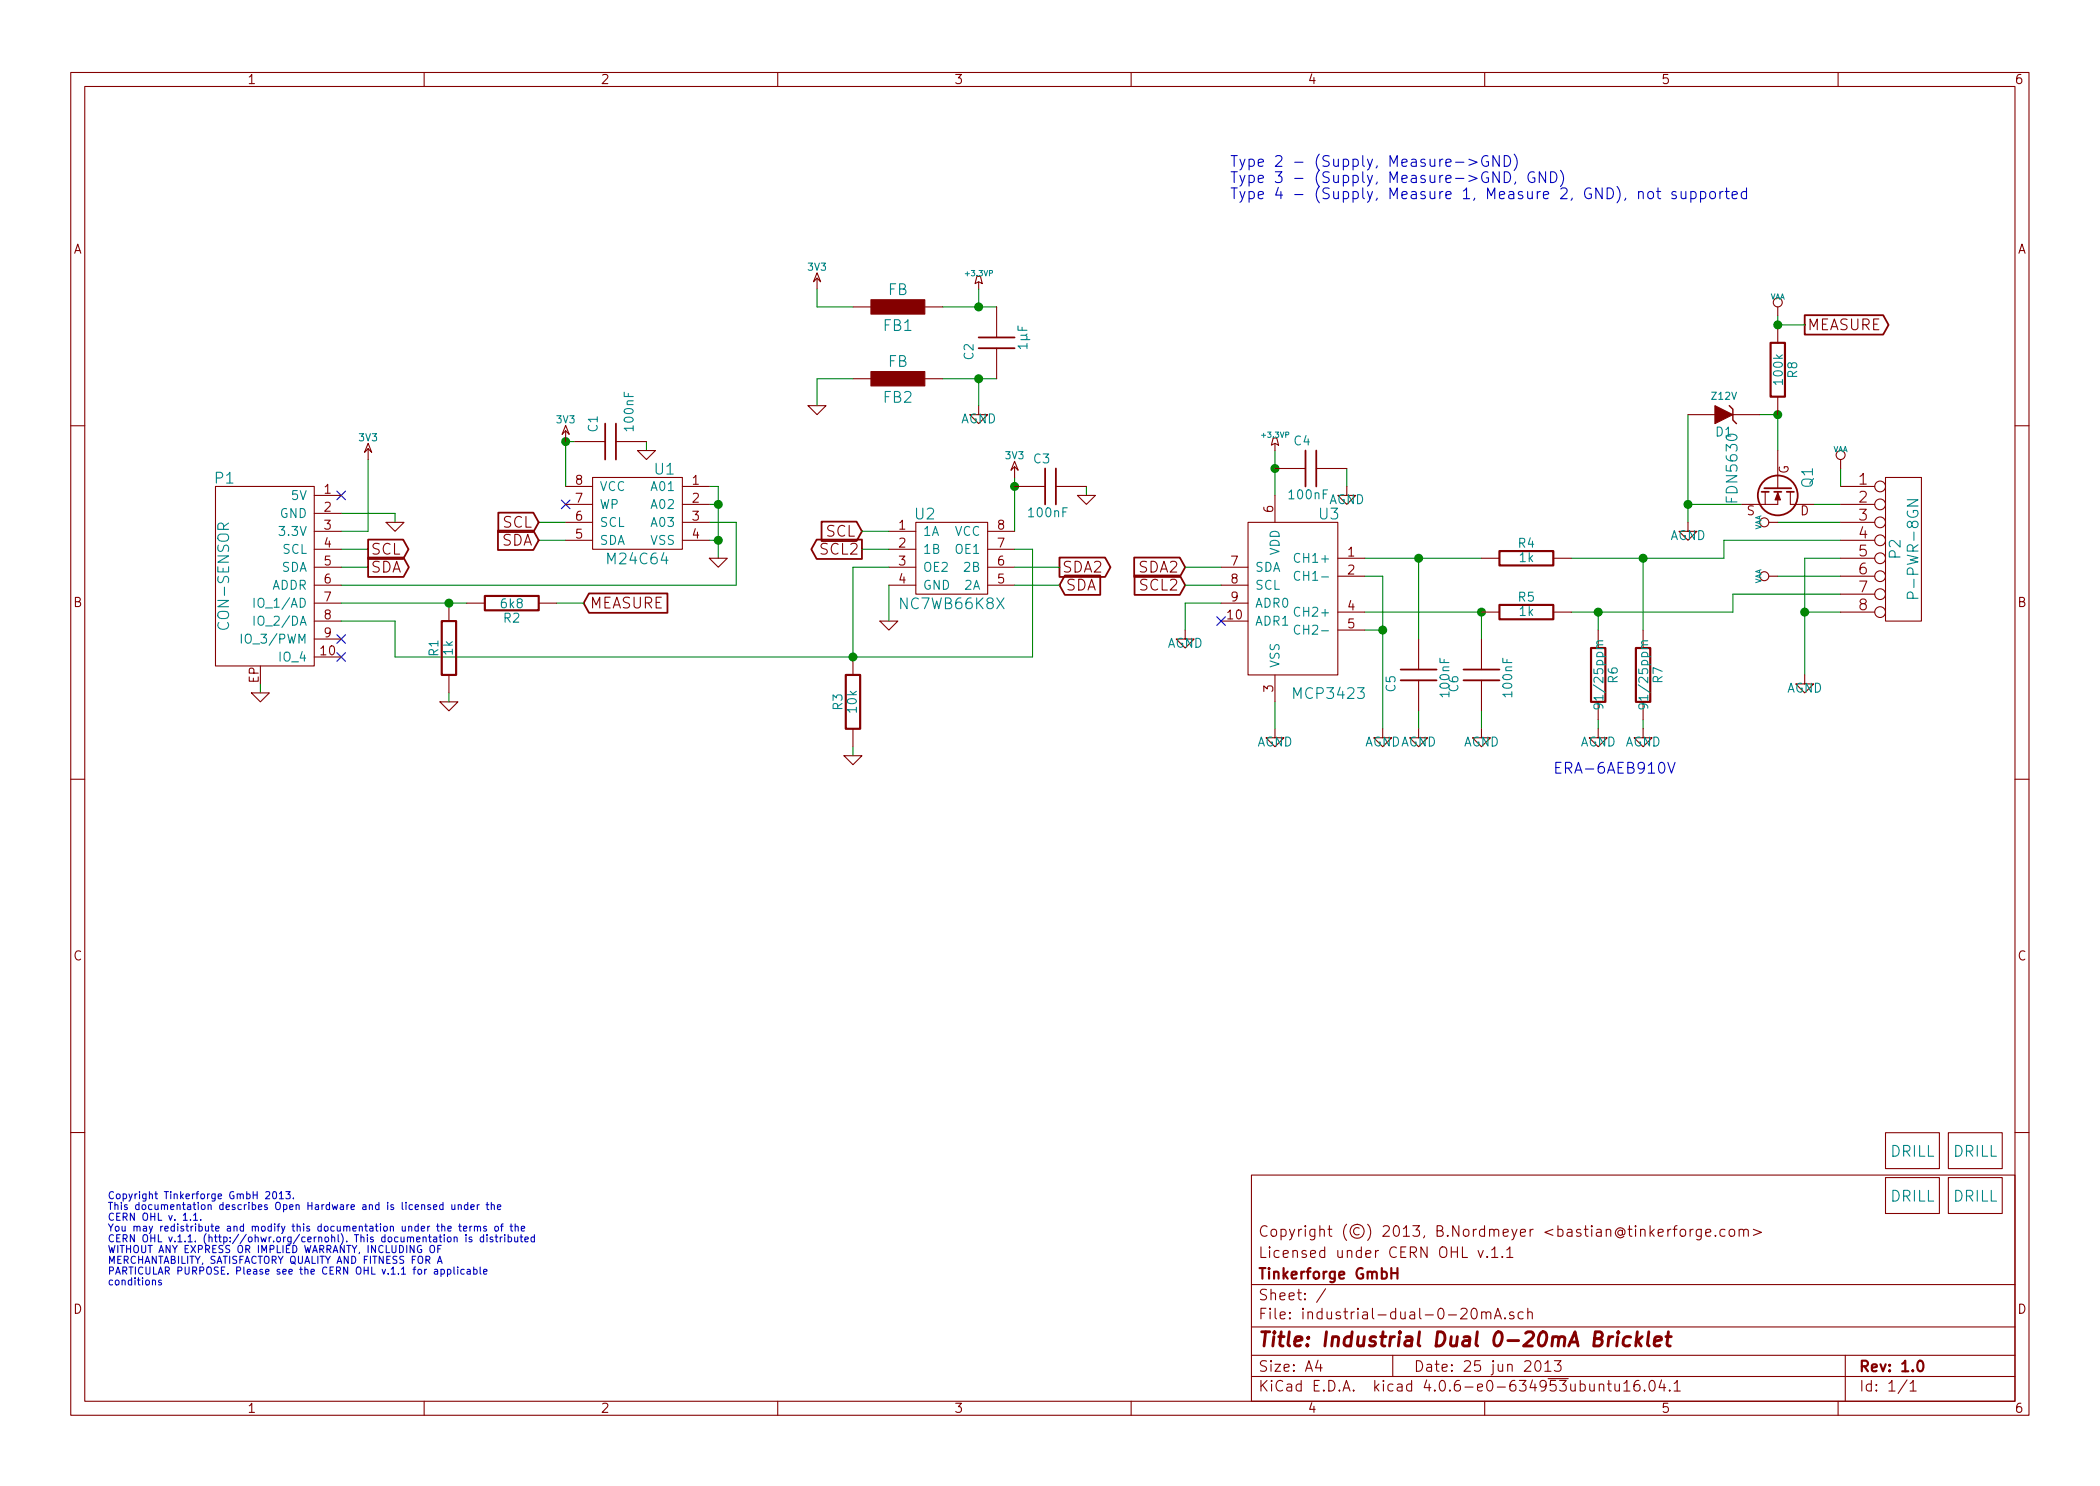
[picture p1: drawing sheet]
EESchema Schematic File Version 2
LIBS:tinkerforge
LIBS:power
LIBS:device
LIBS:transistors
LIBS:conn
LIBS:linear
LIBS:regul
LIBS:74xx
LIBS:cmos4000
LIBS:adc-dac
LIBS:memory
LIBS:xilinx
LIBS:microcontrollers
LIBS:dsp
LIBS:microchip
LIBS:analog_switches
LIBS:motorola
LIBS:texas
LIBS:intel
LIBS:audio
LIBS:interface
LIBS:digital-audio
LIBS:philips
LIBS:display
LIBS:cypress
LIBS:siliconi
LIBS:opto
LIBS:atmel
LIBS:contrib
LIBS:valves
LIBS:industrial-dual-0-20mA-cache
EELAYER 25 0
EELAYER END
$Descr A4 11693 8268
encoding utf-8
Sheet 1 1
Title "Industrial Dual 0-20mA Bricklet"
Date "25 jun 2013"
Rev "1.0"
Comp "Tinkerforge GmbH"
Comment1 "Licensed under CERN OHL v.1.1"
Comment2 "Copyright (©) 2013, B.Nordmeyer <bastian@tinkerforge.com>"
Comment3 ""
Comment4 ""
$EndDescr
Connection ~ 8250 3400
Wire Wire Line
	8250 3550 8250 3400
Connection ~ 7900 3100
Wire Wire Line
	7900 3550 7900 3100
Wire Wire Line
	7900 4050 7900 3950
Wire Wire Line
	8750 3400 9650 3400
Connection ~ 8900 3400
Connection ~ 9150 3100
Wire Wire Line
	9900 2900 10250 2900
Wire Wire Line
	9650 3400 9650 3300
Wire Wire Line
	9650 3300 10250 3300
Connection ~ 10050 3400
Wire Wire Line
	10250 3400 10050 3400
Wire Wire Line
	9150 4050 9150 4000
Wire Wire Line
	8900 3400 8900 3500
Connection ~ 7700 3500
Wire Wire Line
	7600 3500 7700 3500
Connection ~ 9900 2300
Wire Wire Line
	10100 2800 10250 2800
Wire Wire Line
	9400 2800 9700 2800
Wire Wire Line
	9800 2300 9900 2300
Wire Wire Line
	7100 4050 7100 3900
Connection ~ 7100 2600
Wire Wire Line
	7100 2500 7100 2750
Connection ~ 5650 2700
Wire Wire Line
	5650 2650 5650 2950
Wire Wire Line
	6050 2750 6050 2700
Wire Wire Line
	3000 2900 3150 2900
Wire Wire Line
	1900 3050 2050 3050
Wire Wire Line
	1450 3850 1450 3800
Connection ~ 3150 2450
Wire Wire Line
	3200 2450 3150 2450
Connection ~ 4000 2800
Wire Wire Line
	4000 3100 4000 2700
Wire Wire Line
	4000 2700 3950 2700
Wire Wire Line
	4000 3000 3950 3000
Wire Wire Line
	3950 2900 4100 2900
Wire Wire Line
	4100 2900 4100 3250
Wire Wire Line
	4100 3250 1900 3250
Wire Wire Line
	1900 2950 2050 2950
Wire Wire Line
	2050 2950 2050 2550
Wire Wire Line
	3150 2450 3150 2700
Wire Wire Line
	4000 2800 3950 2800
Connection ~ 4000 3000
Wire Wire Line
	3600 2500 3600 2450
Wire Wire Line
	1900 2850 2200 2850
Wire Wire Line
	2200 2850 2200 2900
Wire Wire Line
	2050 3150 1900 3150
Wire Wire Line
	3000 3000 3150 3000
Wire Wire Line
	7500 2700 7500 2600
Wire Wire Line
	10250 2700 10250 2600
Wire Wire Line
	9900 2300 9900 2500
Wire Wire Line
	9900 1800 9900 1750
Wire Wire Line
	9400 2300 9400 2900
Connection ~ 9400 2800
Wire Wire Line
	7600 3200 7700 3200
Wire Wire Line
	7700 3200 7700 4050
Wire Wire Line
	9150 3100 9150 3500
Wire Wire Line
	8900 4050 8900 4000
Wire Wire Line
	9600 3000 9600 3100
Wire Wire Line
	9600 3000 10250 3000
Wire Wire Line
	10250 3100 10050 3100
Wire Wire Line
	10050 3100 10050 3750
Wire Wire Line
	10250 3200 9900 3200
Wire Wire Line
	9600 3100 8750 3100
Wire Wire Line
	8250 4050 8250 3950
Wire Wire Line
	7600 3100 8250 3100
Wire Wire Line
	8250 3400 7600 3400
Wire Wire Line
	6800 3350 6600 3350
Wire Wire Line
	6600 3350 6600 3500
NoConn ~ 1900 3650
NoConn ~ 1900 3550
$Comp
L AGND #PWR01
U 1 1
P 6600 3500
F 0 "#PWR01" H 6600 3500 40  0001 C CNN
F 1 "AGND" H 6600 3430 50  0000 C CNN
F 2 "" H 6600 3500 60  0001 C CNN
F 3 "" H 6600 3500 60  0001 C CNN
	1    6600 3500
	1    0    0    -1  
$EndComp
$Comp
L AGND #PWR02
U 1 1
P 8250 4050
F 0 "#PWR02" H 8250 4050 40  0001 C CNN
F 1 "AGND" H 8250 3980 50  0000 C CNN
F 2 "" H 8250 4050 60  0001 C CNN
F 3 "" H 8250 4050 60  0001 C CNN
	1    8250 4050
	1    0    0    -1  
$EndComp
$Comp
L AGND #PWR03
U 1 1
P 7900 4050
F 0 "#PWR03" H 7900 4050 40  0001 C CNN
F 1 "AGND" H 7900 3980 50  0000 C CNN
F 2 "" H 7900 4050 60  0001 C CNN
F 3 "" H 7900 4050 60  0001 C CNN
	1    7900 4050
	1    0    0    -1  
$EndComp
$Comp
L C C5
U 1 1
P 7900 3750
F 0 "C5" V 8050 3750 50  0000 L CNN
F 1 "100nF" V 7750 3650 50  0000 L CNN
F 2 "0603" H 7900 3750 60  0001 C CNN
F 3 "" H 7900 3750 60  0001 C CNN
	1    7900 3750
	-1   0    0    1   
$EndComp
$Comp
L C C6
U 1 1
P 8250 3750
F 0 "C6" V 8400 3750 50  0000 L CNN
F 1 "100nF" V 8100 3650 50  0000 L CNN
F 2 "0603" H 8250 3750 60  0001 C CNN
F 3 "" H 8250 3750 60  0001 C CNN
	1    8250 3750
	-1   0    0    1   
$EndComp
$Comp
L R R5
U 1 1
P 8500 3400
F 0 "R5" V 8580 3400 50  0000 C CNN
F 1 "1k" V 8500 3400 50  0000 C CNN
F 2 "0603" H 8500 3400 60  0001 C CNN
F 3 "" H 8500 3400 60  0001 C CNN
	1    8500 3400
	0    -1   -1   0   
$EndComp
$Comp
L R R4
U 1 1
P 8500 3100
F 0 "R4" V 8580 3100 50  0000 C CNN
F 1 "1k" V 8500 3100 50  0000 C CNN
F 2 "0603" H 8500 3100 60  0001 C CNN
F 3 "" H 8500 3100 60  0001 C CNN
	1    8500 3100
	0    -1   -1   0   
$EndComp
$Comp
L VAA #PWR04
U 1 1
P 9900 3200
F 0 "#PWR04" H 9900 3260 30  0001 C CNN
F 1 "VAA" H 9900 3310 30  0000 C CNN
F 2 "" H 9900 3200 60  0001 C CNN
F 3 "" H 9900 3200 60  0001 C CNN
	1    9900 3200
	0    -1   -1   0   
$EndComp
$Comp
L AGND #PWR05
U 1 1
P 9150 4050
F 0 "#PWR05" H 9150 4050 40  0001 C CNN
F 1 "AGND" H 9150 3980 50  0000 C CNN
F 2 "" H 9150 4050 60  0001 C CNN
F 3 "" H 9150 4050 60  0001 C CNN
	1    9150 4050
	1    0    0    -1  
$EndComp
$Comp
L AGND #PWR06
U 1 1
P 8900 4050
F 0 "#PWR06" H 8900 4050 40  0001 C CNN
F 1 "AGND" H 8900 3980 50  0000 C CNN
F 2 "" H 8900 4050 60  0001 C CNN
F 3 "" H 8900 4050 60  0001 C CNN
	1    8900 4050
	1    0    0    -1  
$EndComp
$Comp
L AGND #PWR07
U 1 1
P 7700 4050
F 0 "#PWR07" H 7700 4050 40  0001 C CNN
F 1 "AGND" H 7700 3980 50  0000 C CNN
F 2 "" H 7700 4050 60  0001 C CNN
F 3 "" H 7700 4050 60  0001 C CNN
	1    7700 4050
	1    0    0    -1  
$EndComp
$Comp
L VAA #PWR08
U 1 1
P 9900 2900
F 0 "#PWR08" H 9900 2960 30  0001 C CNN
F 1 "VAA" H 9900 3010 30  0000 C CNN
F 2 "" H 9900 2900 60  0001 C CNN
F 3 "" H 9900 2900 60  0001 C CNN
	1    9900 2900
	0    -1   -1   0   
$EndComp
$Comp
L AGND #PWR09
U 1 1
P 10050 3750
F 0 "#PWR09" H 10050 3750 40  0001 C CNN
F 1 "AGND" H 10050 3680 50  0000 C CNN
F 2 "" H 10050 3750 60  0001 C CNN
F 3 "" H 10050 3750 60  0001 C CNN
	1    10050 3750
	1    0    0    -1  
$EndComp
Text Notes 6850 1100 0    60   ~ 0
Type 2 - (Supply, Measure->GND)\nType 3 - (Supply, Measure->GND, GND)\nType 4 - (Supply, Measure 1, Measure 2, GND), not supported
$Comp
L R R6
U 1 1
P 8900 3750
F 0 "R6" V 8980 3750 50  0000 C CNN
F 1 "91/25ppm" V 8900 3750 50  0000 C CNN
F 2 "0805" H 8900 3750 60  0001 C CNN
F 3 "" H 8900 3750 60  0001 C CNN
	1    8900 3750
	1    0    0    -1  
$EndComp
$Comp
L R R7
U 1 1
P 9150 3750
F 0 "R7" V 9230 3750 50  0000 C CNN
F 1 "91/25ppm" V 9150 3750 50  0000 C CNN
F 2 "0805" H 9150 3750 60  0001 C CNN
F 3 "" H 9150 3750 60  0001 C CNN
	1    9150 3750
	1    0    0    -1  
$EndComp
$Comp
L AGND #PWR010
U 1 1
P 9400 2900
F 0 "#PWR010" H 9400 2900 40  0001 C CNN
F 1 "AGND" H 9400 2830 50  0000 C CNN
F 2 "" H 9400 2900 60  0001 C CNN
F 3 "" H 9400 2900 60  0001 C CNN
	1    9400 2900
	1    0    0    -1  
$EndComp
$Comp
L VAA #PWR011
U 1 1
P 9900 1750
F 0 "#PWR011" H 9900 1810 30  0001 C CNN
F 1 "VAA" H 9900 1860 30  0000 C CNN
F 2 "" H 9900 1750 60  0001 C CNN
F 3 "" H 9900 1750 60  0001 C CNN
	1    9900 1750
	1    0    0    -1  
$EndComp
$Comp
L ZENER D1
U 1 1
P 9600 2300
F 0 "D1" H 9600 2400 50  0000 C CNN
F 1 "Z12V" H 9600 2200 40  0000 C CNN
F 2 "MiniMelf" H 9600 2300 60  0001 C CNN
F 3 "" H 9600 2300 60  0001 C CNN
	1    9600 2300
	-1   0    0    1   
$EndComp
$Comp
L R R8
U 1 1
P 9900 2050
F 0 "R8" V 9980 2050 50  0000 C CNN
F 1 "100k" V 9900 2050 50  0000 C CNN
F 2 "0603" H 9900 2050 60  0001 C CNN
F 3 "" H 9900 2050 60  0001 C CNN
	1    9900 2050
	1    0    0    -1  
$EndComp
$Comp
L MOSFET_N_CH Q1
U 1 1
P 9900 2700
F 0 "Q1" H 9910 2870 60  0000 R CNN
F 1 "FDN5630" H 10000 2450 60  0000 R CNN
F 2 "SOT23GDS" H 9900 2700 60  0001 C CNN
F 3 "" H 9900 2700 60  0001 C CNN
	1    9900 2700
	0    1    1    0   
$EndComp
$Comp
L VAA #PWR012
U 1 1
P 10250 2600
F 0 "#PWR012" H 10250 2660 30  0001 C CNN
F 1 "VAA" H 10250 2710 30  0000 C CNN
F 2 "" H 10250 2600 60  0001 C CNN
F 3 "" H 10250 2600 60  0001 C CNN
	1    10250 2600
	1    0    0    -1  
$EndComp
$Comp
L AGND #PWR013
U 1 1
P 7100 4050
F 0 "#PWR013" H 7100 4050 40  0001 C CNN
F 1 "AGND" H 7100 3980 50  0000 C CNN
F 2 "" H 7100 4050 60  0001 C CNN
F 3 "" H 7100 4050 60  0001 C CNN
	1    7100 4050
	1    0    0    -1  
$EndComp
$Comp
L AGND #PWR014
U 1 1
P 7500 2700
F 0 "#PWR014" H 7500 2700 40  0001 C CNN
F 1 "AGND" H 7500 2630 50  0000 C CNN
F 2 "" H 7500 2700 60  0001 C CNN
F 3 "" H 7500 2700 60  0001 C CNN
	1    7500 2700
	1    0    0    -1  
$EndComp
$Comp
L +3.3VP #PWR015
U 1 1
P 7100 2500
F 0 "#PWR015" H 7150 2530 20  0001 C CNN
F 1 "+3.3VP" H 7100 2590 30  0000 C CNN
F 2 "" H 7100 2500 60  0001 C CNN
F 3 "" H 7100 2500 60  0001 C CNN
	1    7100 2500
	1    0    0    -1  
$EndComp
$Comp
L C C4
U 1 1
P 7300 2600
F 0 "C4" V 7450 2600 50  0000 L CNN
F 1 "100nF" V 7150 2500 50  0000 L CNN
F 2 "0603" H 7300 2600 60  0001 C CNN
F 3 "" H 7300 2600 60  0001 C CNN
	1    7300 2600
	0    -1   -1   0   
$EndComp
$Comp
L C C3
U 1 1
P 5850 2700
F 0 "C3" V 6000 2700 50  0000 L CNN
F 1 "100nF" V 5700 2600 50  0000 L CNN
F 2 "0603" H 5850 2700 60  0001 C CNN
F 3 "" H 5850 2700 60  0001 C CNN
	1    5850 2700
	0    -1   -1   0   
$EndComp
Text GLabel 3000 3000 0    60   Input ~ 0
SDA
Text GLabel 3000 2900 0    60   Input ~ 0
SCL
Text GLabel 2050 3150 2    60   Output ~ 0
SDA
Text GLabel 2050 3050 2    60   Output ~ 0
SCL
$Comp
L MCP3423 U3
U 1 1
P 7200 3300
F 0 "U3" H 7000 3750 60  0000 C CNN
F 1 "MCP3423" H 7000 2750 60  0000 C CNN
F 2 "MSOP10-0.5" H 7200 3300 60  0001 C CNN
F 3 "" H 7200 3300 60  0001 C CNN
	1    7200 3300
	-1   0    0    -1  
$EndComp
$Comp
L GND #PWR016
U 1 1
P 1450 3850
F 0 "#PWR016" H 1450 3850 30  0001 C CNN
F 1 "GND" H 1450 3780 30  0001 C CNN
F 2 "" H 1450 3850 60  0001 C CNN
F 3 "" H 1450 3850 60  0001 C CNN
	1    1450 3850
	1    0    0    -1  
$EndComp
$Comp
L DRILL U5
U 1 1
P 10650 6650
F 0 "U5" H 10700 6700 60  0001 C CNN
F 1 "DRILL" H 10650 6650 60  0000 C CNN
F 2 "DRILL_NP" H 10650 6650 60  0001 C CNN
F 3 "" H 10650 6650 60  0001 C CNN
	1    10650 6650
	1    0    0    -1  
$EndComp
$Comp
L DRILL U4
U 1 1
P 10650 6400
F 0 "U4" H 10700 6450 60  0001 C CNN
F 1 "DRILL" H 10650 6400 60  0000 C CNN
F 2 "DRILL_NP" H 10650 6400 60  0001 C CNN
F 3 "" H 10650 6400 60  0001 C CNN
	1    10650 6400
	1    0    0    -1  
$EndComp
$Comp
L DRILL U6
U 1 1
P 11000 6400
F 0 "U6" H 11050 6450 60  0001 C CNN
F 1 "DRILL" H 11000 6400 60  0000 C CNN
F 2 "DRILL_NP" H 11000 6400 60  0001 C CNN
F 3 "" H 11000 6400 60  0001 C CNN
	1    11000 6400
	1    0    0    -1  
$EndComp
$Comp
L DRILL U7
U 1 1
P 11000 6650
F 0 "U7" H 11050 6700 60  0001 C CNN
F 1 "DRILL" H 11000 6650 60  0000 C CNN
F 2 "DRILL_NP" H 11000 6650 60  0001 C CNN
F 3 "" H 11000 6650 60  0001 C CNN
	1    11000 6650
	1    0    0    -1  
$EndComp
$Comp
L CONN_8 P2
U 1 1
P 10600 3050
F 0 "P2" V 10550 3050 60  0000 C CNN
F 1 "P-PWR-8GN" V 10650 3050 60  0000 C CNN
F 2 "OQ_8P" H 10600 3050 60  0001 C CNN
F 3 "" H 10600 3050 60  0001 C CNN
	1    10600 3050
	1    0    0    -1  
$EndComp
NoConn ~ 1900 2750
$Comp
L GND #PWR017
U 1 1
P 2200 2900
F 0 "#PWR017" H 2200 2900 30  0001 C CNN
F 1 "GND" H 2200 2830 30  0001 C CNN
F 2 "" H 2200 2900 60  0001 C CNN
F 3 "" H 2200 2900 60  0001 C CNN
	1    2200 2900
	1    0    0    -1  
$EndComp
$Comp
L C C1
U 1 1
P 3400 2450
F 0 "C1" H 3450 2550 50  0000 L CNN
F 1 "100nF" H 3450 2350 50  0000 L CNN
F 2 "0603" H 3400 2450 60  0001 C CNN
F 3 "" H 3400 2450 60  0001 C CNN
	1    3400 2450
	0    -1   -1   0   
$EndComp
$Comp
L GND #PWR018
U 1 1
P 3600 2500
F 0 "#PWR018" H 3600 2500 30  0001 C CNN
F 1 "GND" H 3600 2430 30  0001 C CNN
F 2 "" H 3600 2500 60  0001 C CNN
F 3 "" H 3600 2500 60  0001 C CNN
	1    3600 2500
	1    0    0    -1  
$EndComp
$Comp
L GND #PWR019
U 1 1
P 4000 3100
F 0 "#PWR019" H 4000 3100 30  0001 C CNN
F 1 "GND" H 4000 3030 30  0001 C CNN
F 2 "" H 4000 3100 60  0001 C CNN
F 3 "" H 4000 3100 60  0001 C CNN
	1    4000 3100
	1    0    0    -1  
$EndComp
NoConn ~ 3150 2800
$Comp
L 3V3 #PWR020
U 1 1
P 3150 2450
F 0 "#PWR020" H 3150 2550 40  0001 C CNN
F 1 "3V3" H 3150 2575 40  0000 C CNN
F 2 "" H 3150 2450 60  0001 C CNN
F 3 "" H 3150 2450 60  0001 C CNN
	1    3150 2450
	1    0    0    -1  
$EndComp
$Comp
L 3V3 #PWR021
U 1 1
P 2050 2550
F 0 "#PWR021" H 2050 2650 40  0001 C CNN
F 1 "3V3" H 2050 2675 40  0000 C CNN
F 2 "" H 2050 2550 60  0001 C CNN
F 3 "" H 2050 2550 60  0001 C CNN
	1    2050 2550
	1    0    0    -1  
$EndComp
$Comp
L CON-SENSOR P1
U 1 1
P 1450 3200
F 0 "P1" H 1650 3750 60  0000 C CNN
F 1 "CON-SENSOR" V 1650 3200 60  0000 C CNN
F 2 "CON-SENSOR" H 1450 3200 60  0001 C CNN
F 3 "" H 1450 3200 60  0001 C CNN
	1    1450 3200
	-1   0    0    -1  
$EndComp
$Comp
L CAT24C U1
U 1 1
P 3550 3100
F 0 "U1" H 3400 3600 60  0000 C CNN
F 1 "M24C64" H 3550 3100 60  0000 C CNN
F 2 "SOIC8" H 3550 3100 60  0001 C CNN
F 3 "" H 3550 3100 60  0001 C CNN
	1    3550 3100
	-1   0    0    -1  
$EndComp
$Comp
L INDUCT FB1
U 1 1
P 5000 1700
F 0 "FB1" V 5100 1700 60  0000 C CNN
F 1 "FB" V 4900 1700 60  0000 C CNN
F 2 "0603" H 5000 1700 60  0001 C CNN
F 3 "" H 5000 1700 60  0001 C CNN
	1    5000 1700
	0    1    1    0   
$EndComp
$Comp
L +3.3VP #PWR022
U 1 1
P 5450 1600
F 0 "#PWR022" H 5500 1630 20  0001 C CNN
F 1 "+3.3VP" H 5450 1690 30  0000 C CNN
F 2 "" H 5450 1600 60  0001 C CNN
F 3 "" H 5450 1600 60  0001 C CNN
	1    5450 1600
	1    0    0    -1  
$EndComp
$Comp
L 3V3 #PWR023
U 1 1
P 4550 1600
F 0 "#PWR023" H 4550 1700 40  0001 C CNN
F 1 "3V3" H 4550 1725 40  0000 C CNN
F 2 "" H 4550 1600 60  0001 C CNN
F 3 "" H 4550 1600 60  0001 C CNN
	1    4550 1600
	1    0    0    -1  
$EndComp
Wire Wire Line
	5450 1600 5450 1700
Wire Wire Line
	5250 1700 5550 1700
Wire Wire Line
	4550 1600 4550 1700
Wire Wire Line
	4550 1700 4750 1700
$Comp
L INDUCT FB2
U 1 1
P 5000 2100
F 0 "FB2" V 5100 2100 60  0000 C CNN
F 1 "FB" V 4900 2100 60  0000 C CNN
F 2 "0603" H 5000 2100 60  0001 C CNN
F 3 "" H 5000 2100 60  0001 C CNN
	1    5000 2100
	0    1    1    0   
$EndComp
$Comp
L AGND #PWR024
U 1 1
P 5450 2250
F 0 "#PWR024" H 5450 2250 40  0001 C CNN
F 1 "AGND" H 5450 2180 50  0000 C CNN
F 2 "" H 5450 2250 60  0001 C CNN
F 3 "" H 5450 2250 60  0001 C CNN
	1    5450 2250
	1    0    0    -1  
$EndComp
$Comp
L GND #PWR025
U 1 1
P 4550 2250
F 0 "#PWR025" H 4550 2250 30  0001 C CNN
F 1 "GND" H 4550 2180 30  0001 C CNN
F 2 "" H 4550 2250 60  0001 C CNN
F 3 "" H 4550 2250 60  0001 C CNN
	1    4550 2250
	1    0    0    -1  
$EndComp
Wire Wire Line
	5250 2100 5550 2100
Wire Wire Line
	5450 2100 5450 2250
Wire Wire Line
	4550 2100 4750 2100
Wire Wire Line
	4550 2100 4550 2250
$Comp
L 3V3 #PWR026
U 1 1
P 5650 2650
F 0 "#PWR026" H 5650 2750 40  0001 C CNN
F 1 "3V3" H 5650 2775 40  0000 C CNN
F 2 "" H 5650 2650 60  0001 C CNN
F 3 "" H 5650 2650 60  0001 C CNN
	1    5650 2650
	1    0    0    -1  
$EndComp
$Comp
L GND #PWR027
U 1 1
P 6050 2750
F 0 "#PWR027" H 6050 2750 30  0001 C CNN
F 1 "GND" H 6050 2680 30  0001 C CNN
F 2 "" H 6050 2750 60  0001 C CNN
F 3 "" H 6050 2750 60  0001 C CNN
	1    6050 2750
	1    0    0    -1  
$EndComp
$Comp
L ANALOG_SWITCH U2
U 1 1
P 5300 3100
F 0 "U2" H 5150 3350 60  0000 C CNN
F 1 "NC7WB66K8X" H 5300 2850 60  0000 C CNN
F 2 "VSSOP8" H 5300 3100 60  0001 C CNN
F 3 "" H 5300 3100 60  0001 C CNN
	1    5300 3100
	1    0    0    -1  
$EndComp
$Comp
L GND #PWR028
U 1 1
P 4950 3450
F 0 "#PWR028" H 4950 3450 30  0001 C CNN
F 1 "GND" H 4950 3380 30  0001 C CNN
F 2 "" H 4950 3450 60  0001 C CNN
F 3 "" H 4950 3450 60  0001 C CNN
	1    4950 3450
	1    0    0    -1  
$EndComp
Wire Wire Line
	4950 3450 4950 3250
Text GLabel 5900 3250 2    60   Input ~ 0
SDA
Text GLabel 4800 2950 0    60   Input ~ 0
SCL
Wire Wire Line
	4950 2950 4800 2950
Wire Wire Line
	4750 3150 4750 3650
Wire Wire Line
	2200 3650 5750 3650
Wire Wire Line
	5750 3650 5750 3050
Wire Wire Line
	5750 3050 5650 3050
Text GLabel 6600 3250 0    60   Input ~ 0
SCL2
Text GLabel 6600 3150 0    60   Input ~ 0
SDA2
Wire Wire Line
	6600 3150 6800 3150
Wire Wire Line
	6800 3250 6600 3250
Text GLabel 4800 3050 0    60   Output ~ 0
SCL2
Text GLabel 5900 3150 2    60   Output ~ 0
SDA2
Wire Wire Line
	5900 3150 5650 3150
Wire Wire Line
	5650 3250 5900 3250
Wire Wire Line
	4950 3050 4800 3050
$Comp
L R R3
U 1 1
P 4750 3900
F 0 "R3" V 4830 3900 50  0000 C CNN
F 1 "10k" V 4750 3900 50  0000 C CNN
F 2 "0603" H 4750 3900 60  0001 C CNN
F 3 "" H 4750 3900 60  0001 C CNN
	1    4750 3900
	-1   0    0    1   
$EndComp
$Comp
L GND #PWR029
U 1 1
P 2500 3900
F 0 "#PWR029" H 2500 3900 30  0001 C CNN
F 1 "GND" H 2500 3830 30  0001 C CNN
F 2 "" H 2500 3900 60  0001 C CNN
F 3 "" H 2500 3900 60  0001 C CNN
	1    2500 3900
	1    0    0    -1  
$EndComp
Wire Wire Line
	2500 3900 2500 3850
Wire Wire Line
	4950 3150 4750 3150
$Comp
L R R1
U 1 1
P 2500 3600
F 0 "R1" V 2580 3600 50  0000 C CNN
F 1 "1k" V 2500 3600 50  0000 C CNN
F 2 "0603" H 2500 3600 60  0001 C CNN
F 3 "" H 2500 3600 60  0001 C CNN
	1    2500 3600
	-1   0    0    1   
$EndComp
Connection ~ 4750 3650
$Comp
L GND #PWR030
U 1 1
P 4750 4200
F 0 "#PWR030" H 4750 4200 30  0001 C CNN
F 1 "GND" H 4750 4130 30  0001 C CNN
F 2 "" H 4750 4200 60  0001 C CNN
F 3 "" H 4750 4200 60  0001 C CNN
	1    4750 4200
	1    0    0    -1  
$EndComp
Wire Wire Line
	4750 4200 4750 4150
Wire Wire Line
	1900 3350 2600 3350
$Comp
L R R2
U 1 1
P 2850 3350
F 0 "R2" V 2930 3350 50  0000 C CNN
F 1 "6k8" V 2850 3350 50  0000 C CNN
F 2 "0603" H 2850 3350 60  0001 C CNN
F 3 "" H 2850 3350 60  0001 C CNN
	1    2850 3350
	0    1    1    0   
$EndComp
Connection ~ 2500 3350
Text GLabel 3250 3350 2    60   Input ~ 0
MEASURE
Text GLabel 10050 1800 2    60   Output ~ 0
MEASURE
Wire Wire Line
	9900 1800 10050 1800
Connection ~ 9900 1800
Wire Wire Line
	3250 3350 3100 3350
Wire Wire Line
	2200 3650 2200 3450
Wire Wire Line
	2200 3450 1900 3450
$Comp
L C C2
U 1 1
P 5550 1900
F 0 "C2" V 5700 1900 50  0000 L CNN
F 1 "1µF" V 5400 1800 50  0000 L CNN
F 2 "0603" H 5550 1900 60  0001 C CNN
F 3 "" H 5550 1900 60  0001 C CNN
	1    5550 1900
	-1   0    0    1   
$EndComp
Connection ~ 5450 1700
Connection ~ 5450 2100
Text Notes 8650 4300 0    60   ~ 0
ERA-6AEB910V
Text Notes 600  7150 0    40   ~ 0
Copyright Tinkerforge GmbH 2013.\nThis documentation describes Open Hardware and is licensed under the\nCERN OHL v. 1.1.\nYou may redistribute and modify this documentation under the terms of the\nCERN OHL v.1.1. (http://ohwr.org/cernohl). This documentation is distributed\nWITHOUT ANY EXPRESS OR IMPLIED WARRANTY, INCLUDING OF\nMERCHANTABILITY, SATISFACTORY QUALITY AND FITNESS FOR A\nPARTICULAR PURPOSE. Please see the CERN OHL v.1.1 for applicable\nconditions\n
NoConn ~ 6800 3450
$EndSCHEMATC
